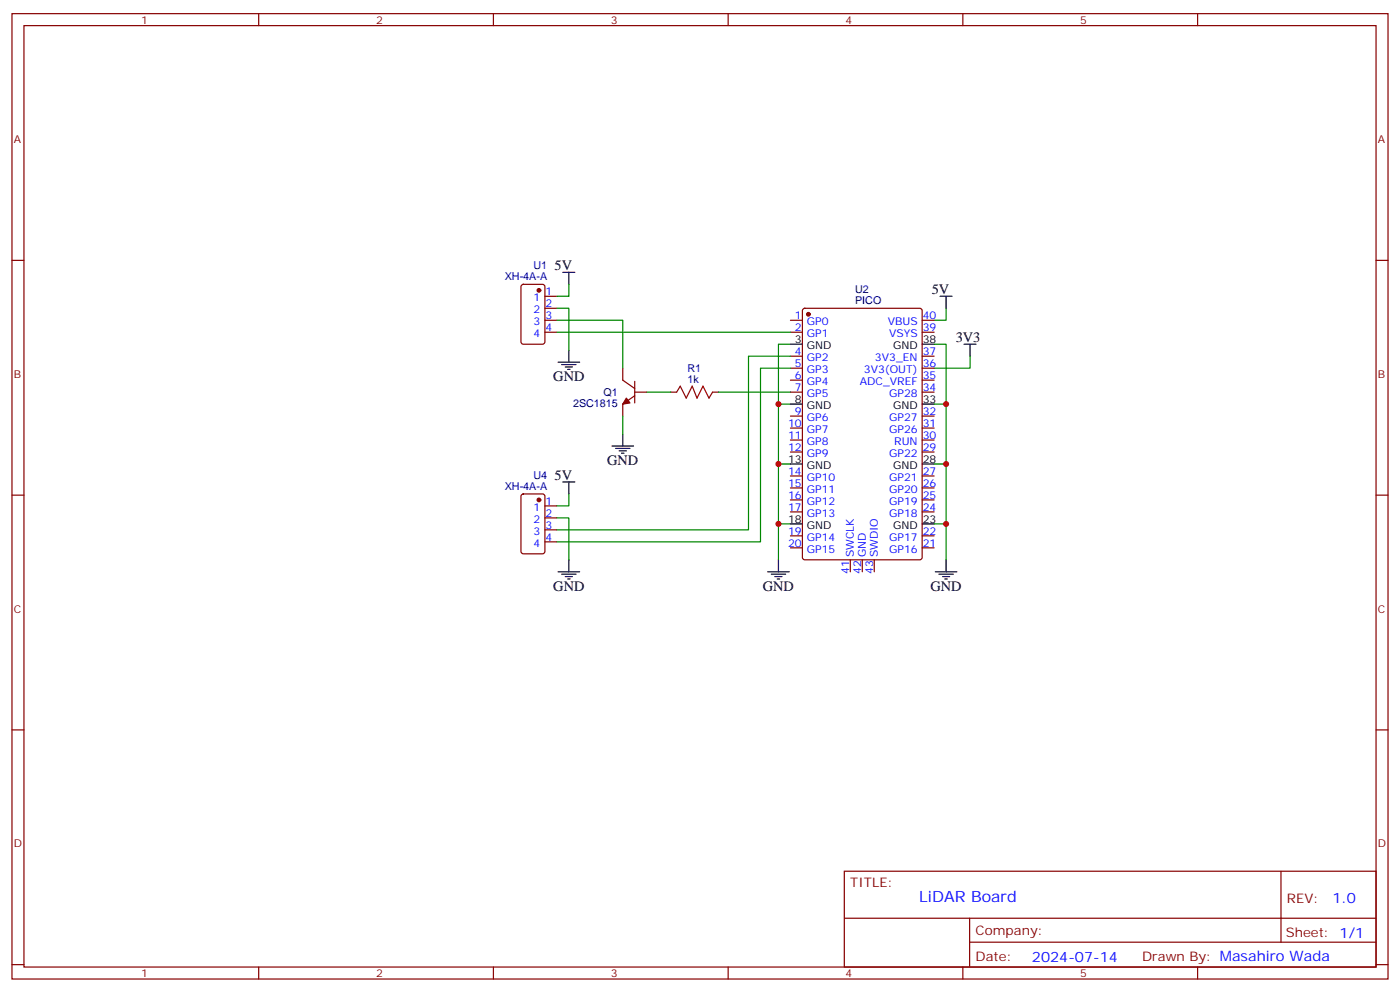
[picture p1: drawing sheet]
<svg xmlns="http://www.w3.org/2000/svg" width="412mm" height="292mm" viewBox="0 0 412 292" stroke-linecap="round" stroke-linejoin="round" font-family="sans-serif">
<g fill="none" stroke="#870000" stroke-width=".35">
<path d="M3.5 4h405.4v284.4h-405.4zM7.1 7.5h398.2v277.3h-398.2zM76.2 4v3.5M145.3 4v3.5M214.5 4v3.5M283.6 4v3.5M352.8 4v3.5M3.5 76.7h3.6M405.3 76.7h3.6M153.7 84l.5-.3h5.6l.7 .5v16.5l-.4 .6-5.9 .1-.7-.5v-16.4zM160.5 94.3h3.5M160.5 97.9h3.5"/>
<path d="M160.5 87.3h3.5M160.5 90.8h3.5M232.8 94.3h3.6M232.8 97.9h3.6M236.6 91l.5-.2h33.8l.7 .4v73l-.4 .6-34.1 .1-.7-.5v-72.9zM271.6 94.3h3.6M271.6 97.9h3.6M183.4 108.4v3.6l3.6 2.4M187 115.5h3.5M187 116.6l-3.6 2.4v3.6M187 112.3v6.4M197.6 115.5h1.7"/>
<path d="M209.9 115.5h1.8M232.8 104.9h3.6M232.8 108.4h3.6M232.8 112h3.6M232.8 115.5h3.6M271.6 104.9h3.6M271.6 108.4h3.6M271.6 112h3.6M271.6 115.5h3.6M232.8 122.6h3.6M232.8 126.1h3.6M232.8 129.6h3.6"/>
<path d="M232.8 133.1h3.6M271.6 122.6h3.6M271.6 126.1h3.6M271.6 129.6h3.6M271.6 133.1h3.6M3.5 145.8h3.6M153.7 145.7l.5-.2h5.6l.7 .4v16.5l-.4 .7h-5.9l-.7-.4v-16.5zM160.5 149h3.5M160.5 152.5h3.5M160.5 156.1h3.5M160.5 159.6h3.5M232.8 140.2h3.6"/>
<path d="M232.8 143.7h3.6M232.8 147.2h3.6M232.8 150.8h3.6M232.8 157.8h3.6M271.6 140.2h3.6M271.6 143.7h3.6M271.6 147.2h3.6M271.6 150.8h3.6M271.6 157.8h3.6M405.3 145.8h3.6M232.8 161.4h3.6M250.5 164.9v3.5"/>
<path d="M254 164.9v3.5M257.5 164.9v3.5M271.6 161.4h3.6M3.5 215h3.6M405.3 215h3.6M248.7 256.6h156.6v28.2h-156.6zM377.3 256.6v20.9M248.7 270.5h156.5M285.6 277.5h119.6M285.6 270.5v14.1M3.5 284.1h3.6M76.2 284.8v3.6"/>
<path d="M145.3 284.8v3.6M214.5 284.8v3.6M283.6 284.8v3.6M352.8 284.8v3.6M405.3 284.1h3.6"/>
</g>
<g fill="none" stroke="#008700" stroke-width=".35">
<path d="M164 90.8h3.6v12.4M164 94.3h19.4v14.1M164 97.9h68.8M167.6 83.7v3.6h-3.6M278.7 90.8v3.5h-3.5M190.5 115.5h7.1M211.7 115.5h21.1M232.8 101.4h-3.5v17.6M232.8 119h-3.5v17.7M232.8 104.9h-12.3v51.2h-56.5M232.8 108.4h-8.8v51.2h-60M275.2 101.4h3.5v17.6"/>
<path d="M275.2 119h3.5v17.7M285.8 104.9v3.5h-10.6M183.4 122.6v5.2M232.8 136.7h-3.5v17.6M275.2 136.7h3.5v17.6M164 152.5h3.6v12.4M167.6 145.5v3.5h-3.6M232.8 154.3h-3.5v10.6M275.2 154.3h3.5v10.6"/>
</g>
<g fill="none" stroke="#000" stroke-width=".35">
<path d="M165.8 80.2h3.5M167.6 80.2v3.5M276.9 87.3h3.6M278.7 87.3v3.5M164.4 106.7h6.3M165.5 107.4h4.2M166.5 108.1h2.1M167.2 108.8h.7M167.6 103.2v3.5M232.8 101.4h3.6M232.8 119h3.6M271.6 101.4h3.6"/>
<path d="M271.6 119h3.6M284 101.4h3.5M285.8 101.4v3.5M180.3 131.4h6.3M181.3 132.1h4.3M182.4 132.8h2.1M183.1 133.5h.7M183.4 127.8v3.6M232.8 136.7h3.6M271.6 136.7h3.6M165.8 142h3.5M167.6 142v3.5"/>
<path d="M232.8 154.3h3.6M271.6 154.3h3.6M164.4 168.4h6.3M165.5 169.1h4.2M166.5 169.8h2.1M167.2 170.5h.7M167.6 164.9v3.5M226.1 168.4h6.4M227.2 169.1h4.2M228.2 169.8h2.2M229 170.5h.7M229.3 164.9v3.5"/>
<path d="M275.5 168.4h6.4M276.6 169.1h4.2M277.6 169.8h2.2M278.3 170.5h.7M278.7 164.9v3.5"/>
</g>
<g fill="#870000" stroke="#870000" stroke-width=".35">
<path d="M184.5 117.3l1.1 1.4-2.2 .3z"/>
<circle cx="238.1" cy="92.6" r=".53"/>
<circle cx="158.7" cy="85.5" r=".53"/>
<circle cx="158.7" cy="147.2" r=".53"/>
</g>
<path d="M199.3 115.5l1.1-1.8 1.7 3.6 1.8-3.6 1.4 3.6 1.8-3.6 1.7 3.6 1.1-1.8" fill="none" stroke="#a10000" stroke-width=".35"/>
<g fill="#c00">
<circle cx="278.7" cy="119" r=".88"/>
<circle cx="278.7" cy="136.7" r=".88"/>
<circle cx="278.7" cy="154.3" r=".88"/>
<circle cx="229.3" cy="119" r=".88"/>
<circle cx="229.3" cy="136.7" r=".88"/>
<circle cx="229.3" cy="154.3" r=".88"/>
</g>
<text font-size="4.6" fill="#00f" x="270.8" y="265.6">LiDAR Board</text>
<g font-size="4.2">
<text x="163.3" y="79.5">5V</text>
<text x="274.5" y="86.6">5V</text>
<text x="281.5" y="100.7">3V3</text>
<text x="163" y="112.3">GND</text>
<text x="178.9" y="137">GND</text>
<text x="163.3" y="141.3">5V</text>
<text x="163" y="174.1">GND</text>
<text x="224.7" y="174.1">GND</text>
<text x="274.1" y="174.1">GND</text>
</g>
<g font-size="4.2" fill="#00f">
<text x="392.5" y="265.9">1.0</text>
<text x="304" y="283.2">2024-07-14</text>
</g>
<g font-size="3.9" fill="#800">
<text x="250.5" y="261.2">TITLE:</text>
<text x="379.1" y="265.9">REV:</text>
<text x="287.4" y="275.4">Company:</text>
<text x="378.7" y="276">Sheet: 1/1</text>
<text x="287.4" y="283.1">Date:</text>
<text x="336.4" y="283.2">Drawn By: Masahiro Wada</text>
</g>
<g font-size="3.2" fill="#800">
<text x="41.6" y="7">1</text>
<text x="110.8" y="7">2</text>
<text x="179.9" y="7">3</text>
<text x="249.1" y="7">4</text>
<text x="318.2" y="7">5</text>
<text x="4.1" y="42.1">A</text>
<text x="405.9" y="42.1">A</text>
<text x="4.1" y="111.3">B</text>
<text x="405.9" y="111.3">B</text>
<text x="4.1" y="180.4">C</text>
<text x="405.9" y="180.4">C</text>
<text x="4.1" y="249.6">D</text>
<text x="405.9" y="249.6">D</text>
<text x="41.6" y="287.8">1</text>
<text x="110.8" y="287.8">2</text>
<text x="179.9" y="287.8">3</text>
<text x="249.1" y="287.8">4</text>
<text x="318.2" y="287.8">5</text>
</g>
<g font-size="3.2" fill="#000080">
<text x="148.7" y="82.6">XH-4A-A</text>
<text x="157.2" y="79.4">U1</text>
<text x="251.9" y="89.6">PICO</text>
<text x="251.9" y="86.4">U2</text>
<text x="202.5" y="112.7">1k</text>
<text x="202.5" y="109.5">R1</text>
<text x="168.8" y="119.9">2SC1815</text>
<text x="177.8" y="116.6">Q1</text>
<text x="157.2" y="141.1">U4</text>
<text x="148.7" y="144.3">XH-4A-A</text>
</g>
<g font-size="3.2" fill="#00f">
<text x="157.2" y="88.7">1</text>
<text x="160.7" y="86.9">1</text>
<text x="157.2" y="92.2">2</text>
<text x="157.2" y="95.7">3</text>
<text x="160.7" y="90.5">2</text>
<text x="160.7" y="94">3</text>
<text x="234.2" y="94">1</text>
<text x="237.7" y="95.7">GP0</text>
<text x="261.5" y="95.7">VBUS</text>
<text x="271.8" y="94">40</text>
<text x="157.2" y="99.3">4</text>
<text x="160.7" y="97.5">4</text>
<text x="234.2" y="97.5">2</text>
<text x="237.7" y="99.3">GP1</text>
<text x="261.9" y="99.3">VSYS</text>
<text x="271.8" y="97.5">39</text>
<text x="234.2" y="104.6">4</text>
<text x="237.7" y="106.3">GP2</text>
<text x="257.7" y="106.3">3V3_EN</text>
<text x="271.8" y="104.6">37</text>
<text x="234.2" y="108.1">5</text>
<text x="234.2" y="111.6">6</text>
<text x="237.7" y="109.9">GP3</text>
<text x="237.7" y="113.4">GP4</text>
<text x="253.3" y="113.4">ADC_VREF</text>
<text x="254.5" y="109.9">3V3(OUT)</text>
<text x="271.8" y="111.6">35</text>
<text x="271.8" y="108.1">36</text>
<text x="234.2" y="115.1">7</text>
<text x="237.7" y="116.9">GP5</text>
<text x="261.9" y="116.9">GP28</text>
<text x="271.8" y="115.1">34</text>
<text x="232.2" y="125.7">10</text>
<text x="234.2" y="122.2">9</text>
<text x="237.7" y="124">GP6</text>
<text x="261.9" y="124">GP27</text>
<text x="271.8" y="125.7">31</text>
<text x="271.8" y="122.2">32</text>
<text x="232.2" y="129.3">11</text>
<text x="237.7" y="127.5">GP7</text>
<text x="237.7" y="131">GP8</text>
<text x="261.9" y="127.5">GP26</text>
<text x="263.4" y="131">RUN</text>
<text x="271.8" y="129.3">30</text>
<text x="232.2" y="132.8">12</text>
<text x="237.7" y="134.5">GP9</text>
<text x="261.9" y="134.5">GP22</text>
<text x="271.8" y="132.8">29</text>
<text x="232.2" y="139.8">14</text>
<text x="232.2" y="143.4">15</text>
<text x="237.7" y="141.6">GP10</text>
<text x="261.9" y="141.6">GP21</text>
<text x="271.8" y="143.4">26</text>
<text x="271.8" y="139.8">27</text>
<text x="160.7" y="148.7">1</text>
<text x="232.2" y="146.9">16</text>
<text x="237.7" y="145.1">GP11</text>
<text x="237.7" y="148.7">GP12</text>
<text x="261.9" y="148.7">GP19</text>
<text x="261.9" y="145.1">GP20</text>
<text x="271.8" y="146.9">25</text>
<text x="157.2" y="150.4">1</text>
<text x="157.2" y="154">2</text>
<text x="160.7" y="152.2">2</text>
<text x="160.7" y="155.7">3</text>
<text x="232.2" y="150.4">17</text>
<text x="237.7" y="152.2">GP13</text>
<text x="261.9" y="152.2">GP18</text>
<text x="271.8" y="150.4">24</text>
<text x="157.2" y="157.5">3</text>
<text x="157.2" y="161">4</text>
<text x="160.7" y="159.2">4</text>
<text x="232.2" y="157.5">19</text>
<text x="232.2" y="161">20</text>
<text x="237.7" y="159.2">GP14</text>
<text x="261.9" y="159.2">GP17</text>
<text x="271.8" y="161">21</text>
<text x="271.8" y="157.5">22</text>
<text x="237.7" y="162.8">GP15</text>
<text x="251.5" y="164.2" transform="rotate(-90 251.5 164.2)">SWCLK</text>
<text x="255.1" y="164.2" transform="rotate(-90 255.1 164.2)">GND</text>
<text x="258.6" y="164.2" transform="rotate(-90 258.6 164.2)">SWDIO</text>
<text x="261.9" y="162.8">GP16</text>
<text x="250.1" y="168.9" transform="rotate(-90 250.1 168.9)">41</text>
<text x="253.6" y="168.9" transform="rotate(-90 253.6 168.9)">42</text>
<text x="257.2" y="168.9" transform="rotate(-90 257.2 168.9)">43</text>
</g>
<g font-size="3.2">
<text x="234.2" y="101">3</text>
<text x="271.8" y="101">38</text>
<text x="237.7" y="102.8">GND</text>
<text x="263.1" y="102.8">GND</text>
<text x="234.2" y="118.7">8</text>
<text x="271.8" y="118.7">33</text>
<text x="237.7" y="120.4">GND</text>
<text x="263.1" y="120.4">GND</text>
<text x="232.2" y="136.3">13</text>
<text x="271.8" y="136.3">28</text>
<text x="237.7" y="138.1">GND</text>
<text x="263.1" y="138.1">GND</text>
<text x="232.2" y="154">18</text>
<text x="237.7" y="155.7">GND</text>
<text x="263.1" y="155.7">GND</text>
<text x="271.8" y="154">23</text>
</g>
</svg>
